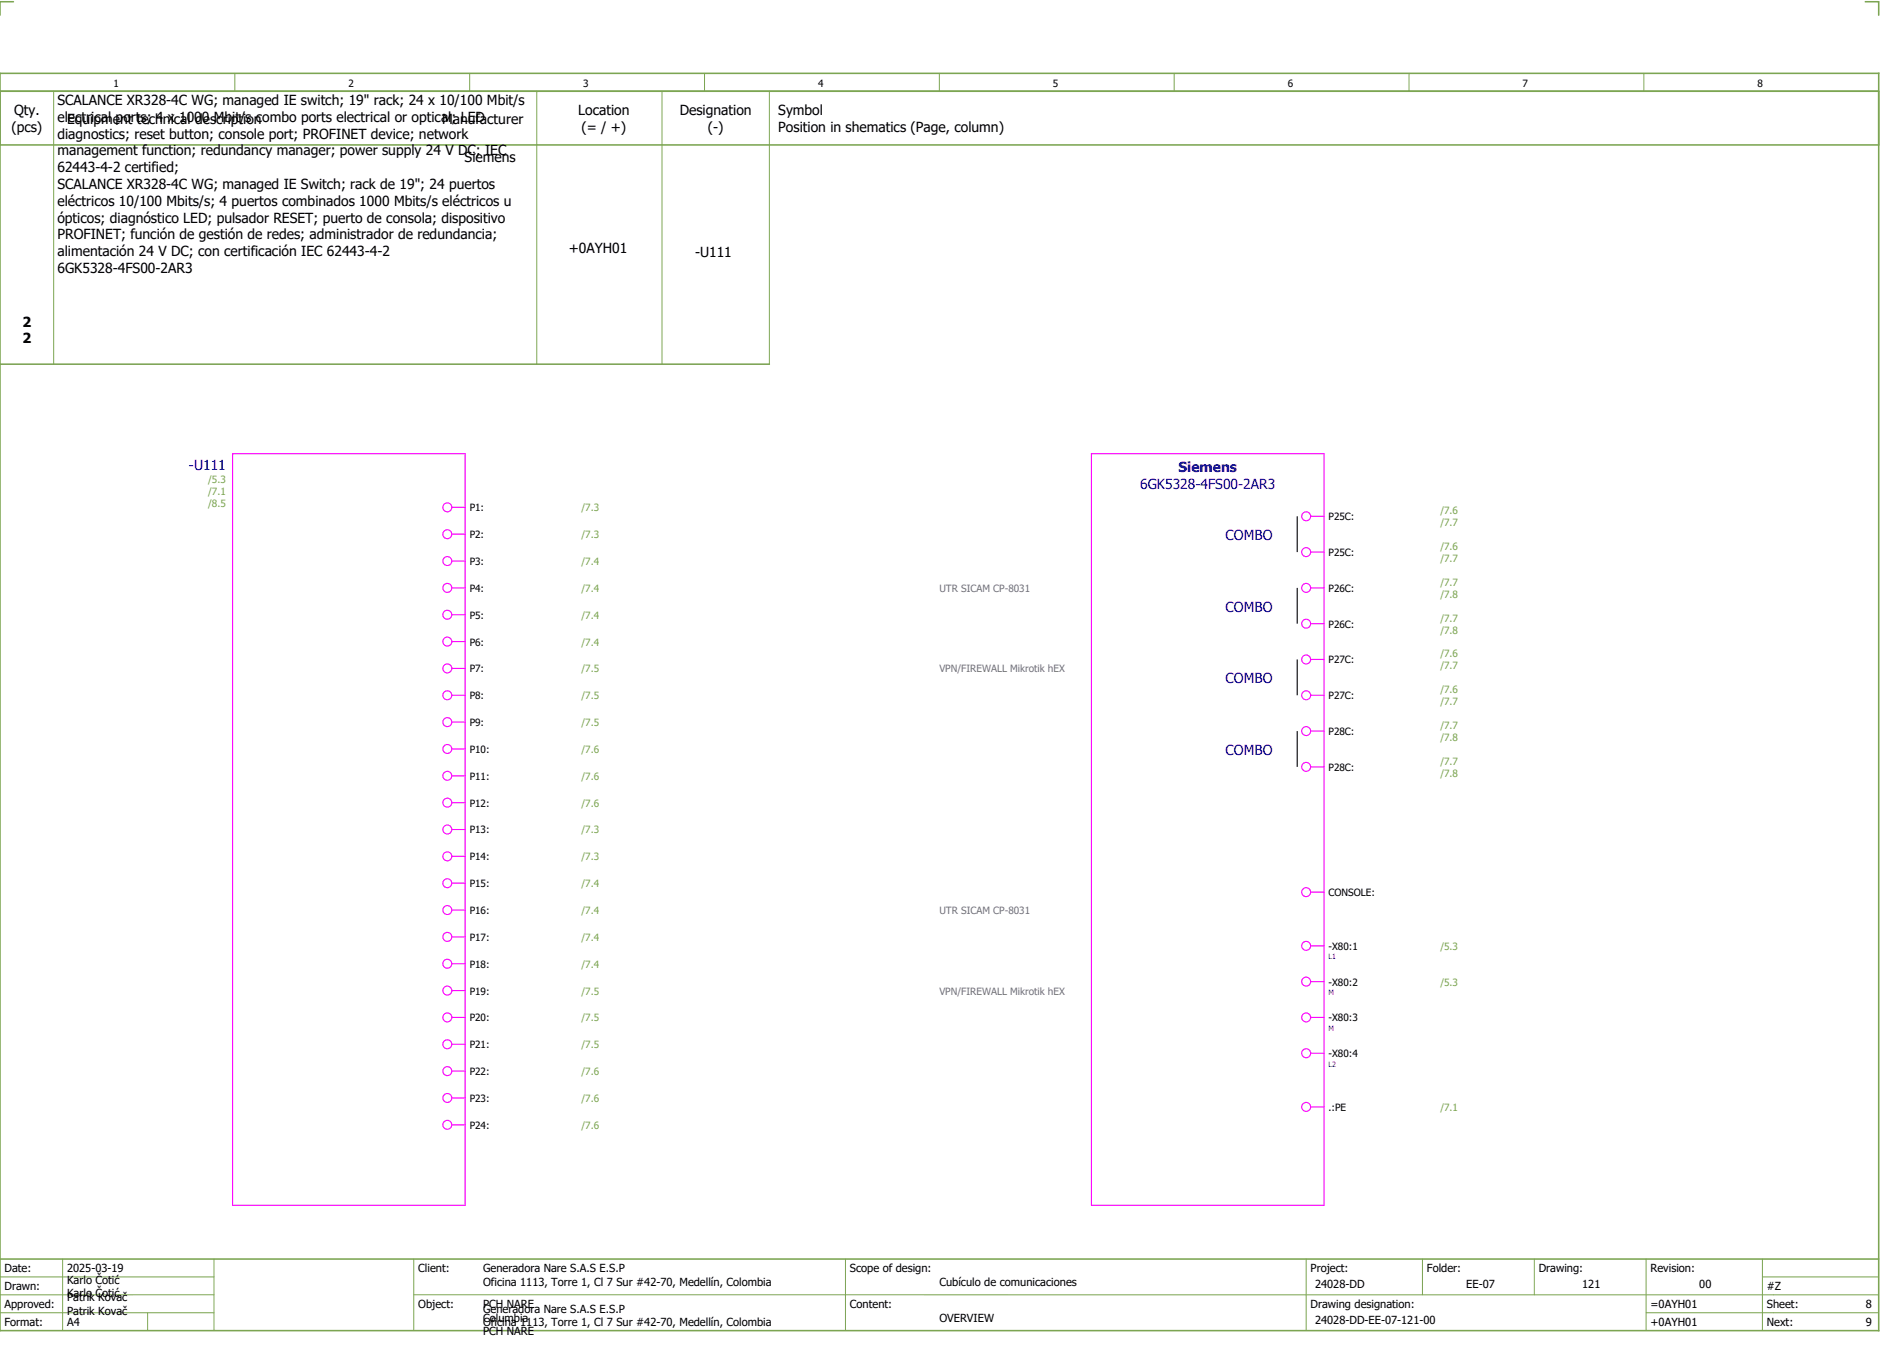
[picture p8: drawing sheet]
<svg xmlns="http://www.w3.org/2000/svg" width="421mm" height="301mm" viewBox="0 0 421 301" stroke-linecap="round" stroke-linejoin="round" font-family="sans-serif">
<path d="M0 16.4h420v281h-420zM3 .4h-3v3M417 .4h3v3M0 20.4h420M0 32.4h420M0 81.4h172M0 281.4h420" fill="none" stroke="#7ca552" stroke-width=".35"/>
<g fill="none" stroke="#7ca552" stroke-width=".22">
<path d="M52.5 16.4v4M105 16.4v4M157.5 16.4v4M210 16.4v4M262.5 16.4v4M315 16.4v4M367.5 16.4v4M12 20.4v61M120 20.4v61M148 20.4v61M172 20.4v61M0 285.4h47.8"/>
<path d="M0 293.4h47.8M14 281.4v16M33 293.4v4M47.8 281.4v16M47.8 289.4h-47.8M92.5 281.4v16M92.5 289.4h327.5M189 281.4v16M292 281.4v15.8M318 281.4v8M343 281.4v8M368 281.4v15.8"/>
<path d="M368 293.4h52M394 285.4h26M394 281.4v15.8"/>
</g>
<path d="M290 115.4v8M290 131.4v8M290 147.4v8M290 163.4v8" fill="none" stroke="#000" stroke-width=".25"/>
<g fill="none" stroke="#f0f" stroke-width=".25">
<path d="M52 101.4h52v168h-52zM101 113.4h3M101 119.4h3M244 101.4h52v168h-52zM293 115.4h3M101 125.4h3M101 131.4h3M101 137.4h3M293 131.4h3M293 123.4h3M293 139.4h3M101 143.4h3"/>
<path d="M101 149.4h3M101 155.4h3M293 155.4h3M293 147.4h3M101 161.4h3M101 167.4h3M101 173.4h3M101 179.4h3M293 163.4h3M293 171.4h3M101 185.4h3M101 191.4h3"/>
<path d="M101 197.4h3M293 199.4h3M101 203.4h3M101 209.4h3M101 215.4h3M293 211.4h3M293 219.4h3M101 221.4h3M101 227.4h3M101 233.4h3M101 239.4h3M293 227.4h3"/>
<path d="M293 235.4h3M101 245.4h3M101 251.4h3M293 247.4h3"/>
<circle cx="100" cy="119.4" r="1"/>
<circle cx="100" cy="113.4" r="1"/>
<circle cx="292" cy="115.4" r="1"/>
<circle cx="100" cy="125.4" r="1"/>
<circle cx="100" cy="137.4" r="1"/>
<circle cx="100" cy="131.4" r="1"/>
<circle cx="292" cy="139.4" r="1"/>
<circle cx="292" cy="131.4" r="1"/>
<circle cx="292" cy="123.4" r="1"/>
<circle cx="100" cy="143.4" r="1"/>
<circle cx="100" cy="155.4" r="1"/>
<circle cx="100" cy="149.4" r="1"/>
<circle cx="292" cy="147.4" r="1"/>
<circle cx="292" cy="155.4" r="1"/>
<circle cx="100" cy="167.4" r="1"/>
<circle cx="100" cy="173.4" r="1"/>
<circle cx="100" cy="179.4" r="1"/>
<circle cx="100" cy="161.4" r="1"/>
<circle cx="292" cy="171.4" r="1"/>
<circle cx="292" cy="163.4" r="1"/>
<circle cx="100" cy="191.4" r="1"/>
<circle cx="100" cy="185.4" r="1"/>
<circle cx="100" cy="197.4" r="1"/>
<circle cx="292" cy="199.4" r="1"/>
<circle cx="100" cy="215.4" r="1"/>
<circle cx="100" cy="203.4" r="1"/>
<circle cx="100" cy="209.4" r="1"/>
<circle cx="292" cy="219.4" r="1"/>
<circle cx="292" cy="211.4" r="1"/>
<circle cx="100" cy="221.4" r="1"/>
<circle cx="100" cy="239.4" r="1"/>
<circle cx="100" cy="233.4" r="1"/>
<circle cx="100" cy="227.4" r="1"/>
<circle cx="292" cy="235.4" r="1"/>
<circle cx="292" cy="227.4" r="1"/>
<circle cx="100" cy="245.4" r="1"/>
<circle cx="100" cy="251.4" r="1"/>
<circle cx="292" cy="247.4" r="1"/>
</g>
<g font-size="3.1">
<text x="12.8" y="23.5">SCALANCE XR328-4C WG; managed IE switch; 19&quot; rack; 24 x 10/100 Mbit/s</text>
<text x="2.5" y="29.5">(pcs)</text>
<text x="3.1" y="25.8">Qty.</text>
<text x="12.8" y="27.2">electrical ports; 4 x 1000 Mbit/s combo ports electrical or optical; LED</text>
<text x="15" y="27.6">Equipment technical description</text>
<text x="98.8" y="27.6">Manufacturer</text>
<text x="129.3" y="25.8">Location</text>
<text x="130" y="29.5">(= / +)</text>
<text x="152" y="25.8">Designation</text>
<text x="158.2" y="29.5">(-)</text>
<text x="174" y="25.8">Symbol</text>
<text x="174" y="29.5">Position in shematics (Page, column)</text>
<text x="12.8" y="31">diagnostics; reset button; console port; PROFINET device; network</text>
<text x="12.8" y="34.7">management function; redundancy manager; power supply 24 V DC; IEC</text>
<text x="12.8" y="38.5">62443-4-2 certified;</text>
<text x="103.9" y="36.3">Siemens</text>
<text x="12.8" y="42.2">SCALANCE XR328-4C WG; managed IE Switch; rack de 19&quot;; 24 puertos</text>
<text x="12.8" y="46">eléctricos 10/100 Mbits/s; 4 puertos combinados 1000 Mbits/s eléctricos u</text>
<text x="12.8" y="49.7">ópticos; diagnóstico LED; pulsador RESET; puerto de consola; dispositivo</text>
<text x="12.8" y="53.5">PROFINET; función de gestión de redes; administrador de redundancia;</text>
<text x="12.8" y="57.2">alimentación 24 V DC; con certificación IEC 62443-4-2</text>
<text x="127.1" y="56.6">+0AYH01</text>
<text x="155.4" y="57.5">-U111</text>
<text x="12.8" y="61">6GK5328-4FS00-2AR3</text>
<text x="5" y="73">2</text>
<text x="5" y="76.8">2</text>
</g>
<g font-size="3.1" fill="#00f">
<text x="42.3" y="105">-U111</text>
<text x="263.4" y="105.5">Siemens</text>
<text x="254.9" y="109.3">6GK5328-4FS00-2AR3</text>
<text x="274" y="120.8">COMBO</text>
<text x="274" y="136.8">COMBO</text>
<text x="274" y="152.8">COMBO</text>
<text x="274" y="168.8">COMBO</text>
</g>
<g font-size="2.5">
<text x="1" y="284.4">Date:</text>
<text x="15" y="286.9">Karlo Čotić</text>
<text x="15" y="284.4">2025-03-19</text>
<text x="93.5" y="284.4">Client:</text>
<text x="108" y="284.4">Generadora Nare S.A.S E.S.P</text>
<text x="108" y="287.4">Oficina 1113, Torre 1, Cl 7 Sur #42-70, Medellín, Colombia</text>
<text x="190" y="284.4">Scope of design:</text>
<text x="210" y="287.4">Cubículo de comunicaciones</text>
<text x="293" y="284.4">Project:</text>
<text x="294" y="287.9">24028-DD</text>
<text x="319" y="284.4">Folder:</text>
<text x="327.8" y="287.9">EE-07</text>
<text x="344" y="284.4">Drawing:</text>
<text x="353.7" y="287.9">121</text>
<text x="369" y="284.4">Revision:</text>
<text x="379.9" y="287.9">00</text>
<text x="1" y="288.4">Drawn:</text>
<text x="1" y="292.4">Approved:</text>
<text x="15" y="289.9">Karlo Čotić</text>
<text x="15" y="290.9">Patrik Kovač</text>
<text x="15" y="293.9">Patrik Kovač</text>
<text x="93.5" y="292.4">Object:</text>
<text x="108" y="293.4">Generadora Nare S.A.S E.S.P</text>
<text x="108" y="292.4">PCH NARE</text>
<text x="190" y="292.4">Content:</text>
<text x="293" y="292.4">Drawing designation:</text>
<text x="369" y="292.4">=0AYH01</text>
<text x="395" y="292.4">Sheet:</text>
<text x="395" y="288.4">#Z</text>
<text x="417.1" y="292.4">8</text>
<text x="1" y="296.4">Format:</text>
<text x="15" y="296.4">A4</text>
<text x="108" y="296.4">Oficina 1113, Torre 1, Cl 7 Sur #42-70, Medellín, Colombia</text>
<text x="108" y="295.4">Columbia</text>
<text x="108" y="298.4">PCH NARE</text>
<text x="210" y="295.4">OVERVIEW</text>
<text x="294" y="295.9">24028-DD-EE-07-121-00</text>
<text x="369" y="296.4">+0AYH01</text>
<text x="395" y="296.4">Next:</text>
<text x="417.1" y="296.4">9</text>
</g>
<g font-size="2.2">
<text x="25.4" y="19.4">1</text>
<text x="77.9" y="19.4">2</text>
<text x="130.4" y="19.4">3</text>
<text x="182.9" y="19.4">4</text>
<text x="235.4" y="19.4">5</text>
<text x="287.9" y="19.4">6</text>
<text x="340.4" y="19.4">7</text>
<text x="392.9" y="19.4">8</text>
<text x="105" y="114.3">P1:</text>
<text x="297" y="116.3">P25C:</text>
<text x="105" y="120.3">P2:</text>
<text x="297" y="124.3">P25C:</text>
<text x="105" y="126.3">P3:</text>
<text x="105" y="132.3">P4:</text>
<text x="297" y="132.3">P26C:</text>
<text x="105" y="138.3">P5:</text>
<text x="297" y="140.3">P26C:</text>
<text x="105" y="144.3">P6:</text>
<text x="297" y="148.3">P27C:</text>
<text x="105" y="150.3">P7:</text>
<text x="105" y="156.3">P8:</text>
<text x="297" y="156.3">P27C:</text>
<text x="105" y="162.3">P9:</text>
<text x="297" y="164.3">P28C:</text>
<text x="105" y="168.3">P10:</text>
<text x="297" y="172.3">P28C:</text>
<text x="105" y="174.3">P11:</text>
<text x="105" y="180.3">P12:</text>
<text x="105" y="186.3">P13:</text>
<text x="105" y="192.3">P14:</text>
<text x="105" y="198.3">P15:</text>
<text x="297" y="200.3">CONSOLE:</text>
<text x="105" y="204.3">P16:</text>
<text x="105" y="210.3">P17:</text>
<text x="297" y="212.3">-X80:1</text>
<text x="105" y="216.3">P18:</text>
<text x="297" y="220.3">-X80:2</text>
<text x="105" y="222.3">P19:</text>
<text x="105" y="228.3">P20:</text>
<text x="297" y="228.3">-X80:3</text>
<text x="105" y="234.3">P21:</text>
<text x="297" y="236.3">-X80:4</text>
<text x="105" y="240.3">P22:</text>
<text x="105" y="246.3">P23:</text>
<text x="297" y="248.3">.:PE</text>
<text x="105" y="252.3">P24:</text>
</g>
<g font-size="2.2" fill="#7ca552">
<text x="46.5" y="107.9">/5.3</text>
<text x="46.5" y="110.6">/7.1</text>
<text x="46.5" y="113.3">/8.5</text>
<text x="130" y="114.3">/7.3</text>
<text x="322" y="114.9">/7.6</text>
<text x="322" y="117.6">/7.7</text>
<text x="130" y="120.3">/7.3</text>
<text x="322" y="122.9">/7.6</text>
<text x="322" y="125.6">/7.7</text>
<text x="130" y="126.3">/7.4</text>
<text x="322" y="130.9">/7.7</text>
<text x="130" y="132.3">/7.4</text>
<text x="322" y="133.6">/7.8</text>
<text x="130" y="138.3">/7.4</text>
<text x="322" y="138.9">/7.7</text>
<text x="322" y="141.6">/7.8</text>
<text x="130" y="144.3">/7.4</text>
<text x="322" y="146.9">/7.6</text>
<text x="322" y="149.6">/7.7</text>
<text x="130" y="150.3">/7.5</text>
<text x="322" y="154.9">/7.6</text>
<text x="130" y="156.3">/7.5</text>
<text x="322" y="157.6">/7.7</text>
<text x="130" y="162.3">/7.5</text>
<text x="322" y="162.9">/7.7</text>
<text x="322" y="165.6">/7.8</text>
<text x="130" y="168.3">/7.6</text>
<text x="322" y="170.9">/7.7</text>
<text x="322" y="173.6">/7.8</text>
<text x="130" y="174.3">/7.6</text>
<text x="130" y="180.3">/7.6</text>
<text x="130" y="186.3">/7.3</text>
<text x="130" y="192.3">/7.3</text>
<text x="130" y="198.3">/7.4</text>
<text x="130" y="204.3">/7.4</text>
<text x="130" y="210.3">/7.4</text>
<text x="322" y="212.3">/5.3</text>
<text x="130" y="216.3">/7.4</text>
<text x="322" y="220.3">/5.3</text>
<text x="130" y="222.3">/7.5</text>
<text x="130" y="228.3">/7.5</text>
<text x="130" y="234.3">/7.5</text>
<text x="130" y="240.3">/7.6</text>
<text x="130" y="246.3">/7.6</text>
<text x="322" y="248.3">/7.1</text>
<text x="130" y="252.3">/7.6</text>
</g>
<g font-size="2.2" fill="#767676">
<text x="210" y="132.3">UTR SICAM CP-8031</text>
<text x="210" y="150.3">VPN/FIREWALL Mikrotik hEX</text>
<text x="210" y="204.3">UTR SICAM CP-8031</text>
<text x="210" y="222.3">VPN/FIREWALL Mikrotik hEX</text>
</g>
<g font-size="1.6" fill="#00f">
<text x="297" y="214.4">L1</text>
<text x="297" y="222.4">M</text>
<text x="297" y="230.4">M</text>
<text x="297" y="238.4">L2</text>
</g>
</svg>
